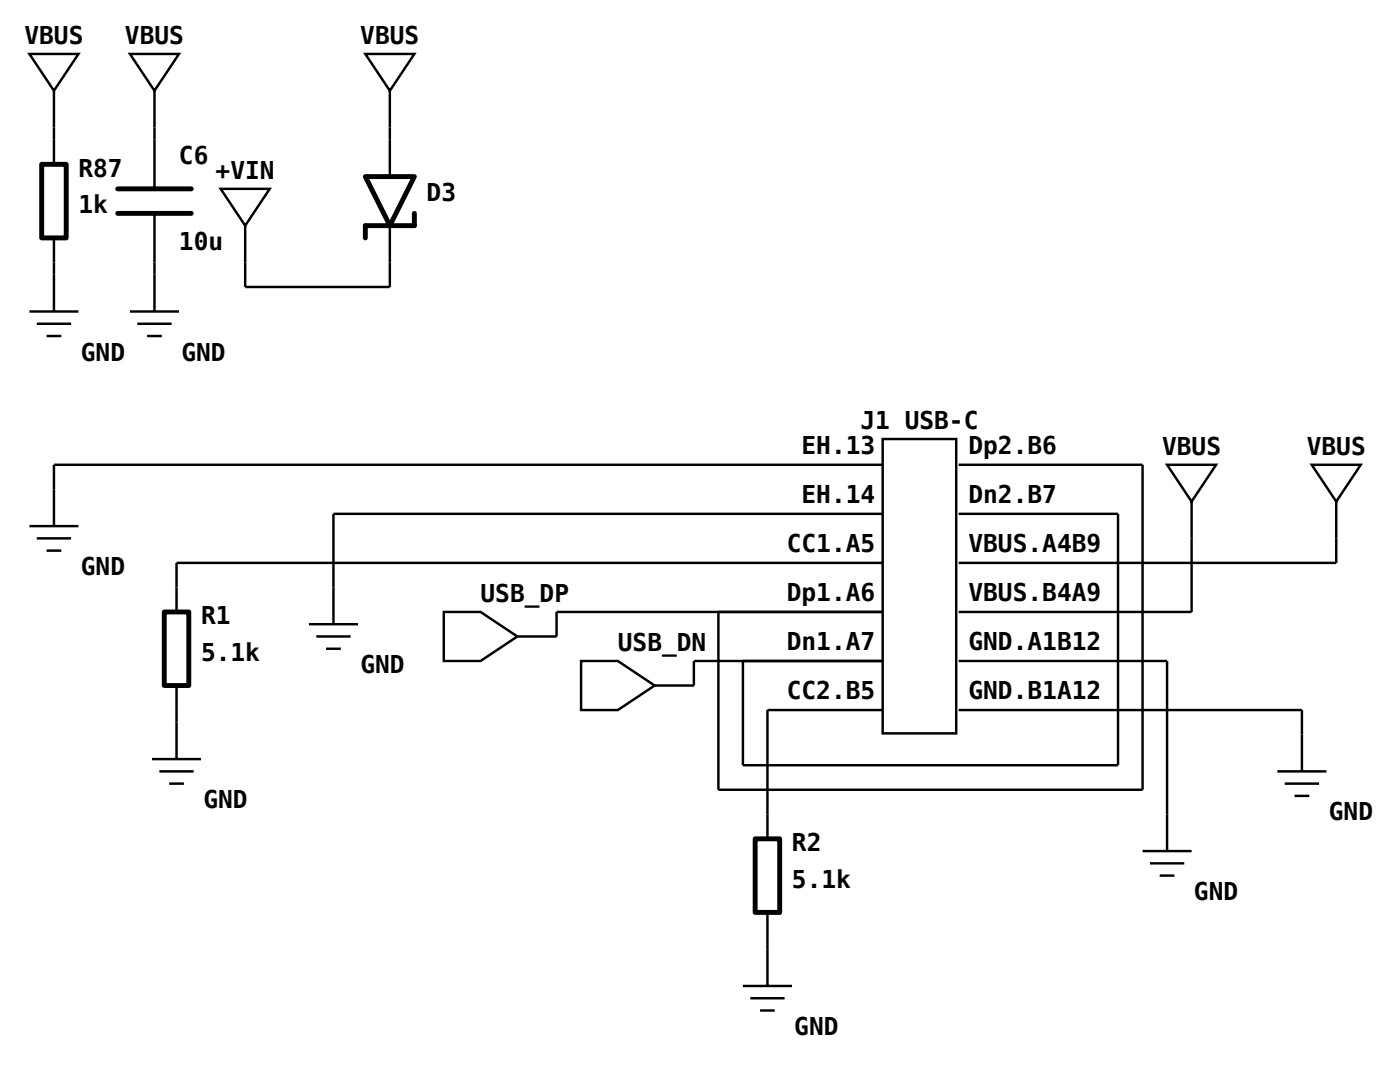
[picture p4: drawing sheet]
<svg xmlns="http://www.w3.org/2000/svg" width="151mm" height="117mm" viewBox="0 0 151 117" stroke-linecap="round" stroke-linejoin="round" font-family="sans-serif">
<g fill="none" stroke="#000" stroke-width=".26">
<path d="M3.2 5.8h5.3l-2.7 4zM5.8 9.8v7.9M14 5.8h5.3l-2.6 4zM16.7 9.8v10.6M39.4 5.8h5.3l-2.6 4zM42.1 9.8v9.2M3.2 33.6h5.3M4 34.9h3.7M5 36.2h1.6M5.8 25.7v7.9M14 33.6h5.3M14.8 34.9h3.7"/>
<path d="M15.9 36.2h1.6M16.7 23v10.6M23.8 20.4h5.3l-2.6 3.9zM26.5 24.3v6.7h15.6v-6.7M3.2 56.8h5.3M4 58.1h3.7M5 59.4h1.6M95.2 47.4h8v31.7h-8zM95.2 50.1h-89.4v6.7M95.2 55.4h-59.2v11.9M103.5 50.1h19.8v35.1h-45.8v-19.2M103.5 55.4h17.1v27.1h-40.4v-11.2"/>
<path d="M125.9 50.1h5.3l-2.6 4zM128.6 54.1v11.9h-25.1M141.6 50.1h5.2l-2.6 4zM144.2 54.1v6.6h-40.7M19 74v7.9M33.3 67.3h5.3M34.1 68.7h3.7M35.2 70h1.6M47.9 66h4l3.9 2.7-3.9 2.6h-4zM62.7 71.3h4l3.9 2.7-3.9 2.6h-4zM95.2 66h-35.1v2.7h-4.3M95.2 60.7h-76.2v5.3"/>
<path d="M95.2 76.6h-12.4v13.9M95.2 71.3h-20.3v2.7h-4.3M103.5 71.3h22.4v20.5M103.5 76.6h37v6.6M16.4 81.9h5.3M17.2 83.2h3.7M18.3 84.5h1.5M82.8 98.4v8M123.3 91.8h5.3M124.1 93.1h3.7M125.1 94.5h1.6M137.8 83.2h5.3"/>
<path d="M138.6 84.5h3.7M139.7 85.9h1.6M80.2 106.4h5.3M81 107.7h3.7M82 109h1.6"/>
</g>
<path d="M4.5 17.7h2.6v8h-2.6zM39.4 19h5.3l-2.6 5.3zM12.7 20.4h7.9M12.7 23h7.9M44.7 23v1.3h-5.3v1.4M17.7 66h2.7v8h-2.7zM81.5 90.5h2.6v7.9h-2.6z" fill="none" stroke="#000" stroke-width=".53"/>
<g font-size="2.6">
<text x="2.6" y="4.8">VBUS</text>
<text x="13.5" y="4.8">VBUS</text>
<text x="38.9" y="4.8">VBUS</text>
<text x="19.3" y="17.7">C6</text>
<text x="8.5" y="19.1">R87</text>
<text x="8.5" y="23">1k</text>
<text x="23.3" y="19.3">+VIN</text>
<text x="46" y="21.7">D3</text>
<text x="19.3" y="27">10u</text>
<text x="8.7" y="38.9">GND</text>
<text x="19.6" y="38.9">GND</text>
<text x="92.8" y="46.3">J1 USB-C</text>
<text x="86.5" y="48.9">EH.13</text>
<text x="104.5" y="48.9">Dp2.B6</text>
<text x="125.4" y="49.1">VBUS</text>
<text x="141" y="49.1">VBUS</text>
<text x="84.9" y="59.5">CC1.A5</text>
<text x="86.5" y="54.2">EH.14</text>
<text x="104.5" y="54.2">Dn2.B7</text>
<text x="104.5" y="59.5">VBUS.A4B9</text>
<text x="8.7" y="62">GND</text>
<text x="51.9" y="65">USB_DP</text>
<text x="84.9" y="64.8">Dp1.A6</text>
<text x="104.5" y="64.8">VBUS.B4A9</text>
<text x="21.7" y="67.3">R1</text>
<text x="21.7" y="71.3">5.1k</text>
<text x="66.7" y="70.2">USB_DN</text>
<text x="84.9" y="70.1">Dn1.A7</text>
<text x="104.5" y="70.1">GND.A1B12</text>
<text x="38.9" y="72.6">GND</text>
<text x="84.9" y="75.4">CC2.B5</text>
<text x="104.5" y="75.4">GND.B1A12</text>
<text x="22" y="87.2">GND</text>
<text x="143.4" y="88.5">GND</text>
<text x="85.5" y="91.8">R2</text>
<text x="85.5" y="95.8">5.1k</text>
<text x="128.8" y="97.1">GND</text>
<text x="85.7" y="111.7">GND</text>
</g>
</svg>
